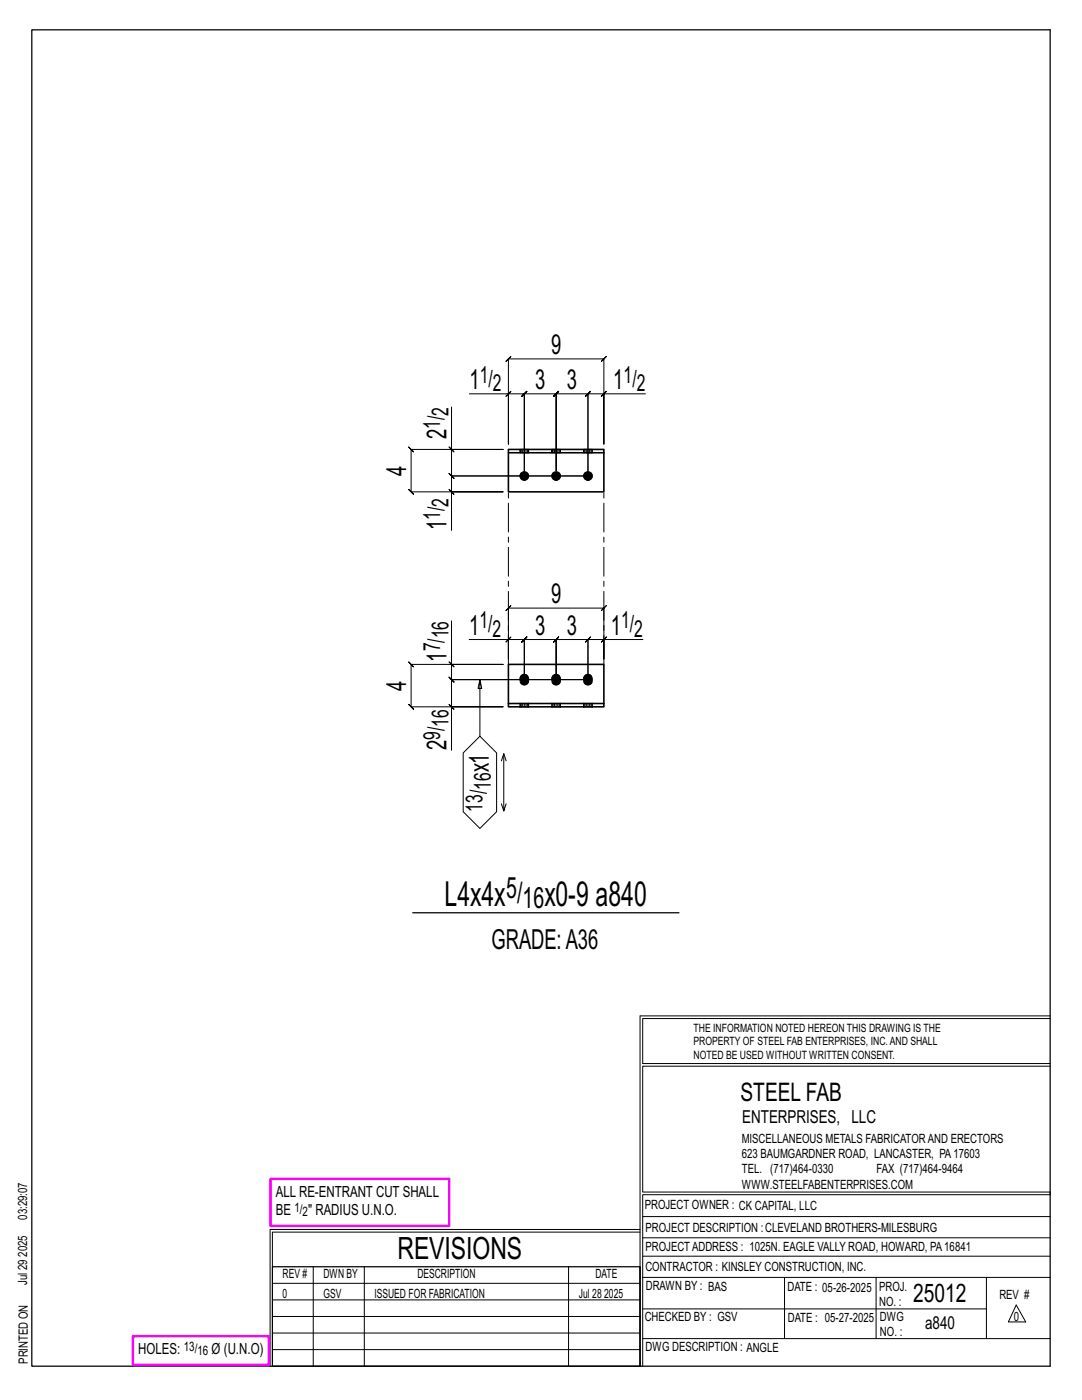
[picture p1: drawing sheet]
<svg xmlns="http://www.w3.org/2000/svg" width="216mm" height="279mm" viewBox="0 0 216 279" stroke-linecap="round" stroke-linejoin="round" font-family="sans-serif">
<g fill="none" stroke="#000" stroke-width=".2">
<path d="M93.7 78.6h7.7v10v-17l-.5 .5 1-1-.5 .5h19.1l-.5 .5 1-1-.5 .5v17v-10h8.3M101.4 78.6h3.2l-.5 .5 1-1-.5 .5v16.4v-16.4l-.5 .5 1-1-.5 .5h6.4l-.5 .5 1-1-.5 .5v15.3v-15.3l-.5 .5 1-1-.5 .5h6.3l-.5 .5 1-1-.5 .5v16.4M101.9 78.1l-1 1zM120.5 78.6l.5-.5-1 1zM120.5 78.6h-3.2l.5-.5-1 1 .5-.5v16.4M89.6 97.7l1 1zM89.6 89.2l1 1zM90.1 81.2v8.5h10.3h-18.4l-.5-.5 1 1-.5-.5v8.5l-.5-.5 1 1-.5-.5h18.4h-10.3v7.7M90.1 89.7v5.3l-.5-.5 1 1-.5-.5h27.2M117.3 95h-27.2l-.5-.5 1 1-.5-.5v3.2M89.6 132.1l1 1zM90.1 123.9v8.7h10.3h-18.4l-.5-.5 1 1-.5-.5v8.5l-.5-.5 1 1-.5-.5h18.4h-10.3v8.6"/>
<path d="M90.1 132.6v3l-.5-.5 1 1-.5-.5h27.2M93.6 127.6h7.8v3.9v-10.1l-.5 .5 1-1-.5 .5h19.1l-.5 .5 1-1-.5 .5v10.1v-3.9h7.8M95.8 135.6l-.4 1.8h.7l-.3-1.8v11.3l-3.4 3.4v11.7l3.4 3.3 3.3-3.3v-11.7l-3.3-3.4M100.9 128.1l1-1zM101.4 127.6h3.2l-.5 .5 1-1-.5 .5v8v-8l-.5 .5 1-1-.5 .5h6.4l-.5 .5 1-1-.5 .5v8v-8l-.5 .5 1-1-.5 .5h6.3l-.5 .5 1-1-.5 .5v8M117.3 135.6h-27.2l-.5-.5 1 1-.5-.5v5.5M120 128.1l1-1zM120.5 127.6h-3.2l.5-.5-1 1 .5-.5v8M89.6 140.6l1 1zM100 151.8l.5-1.4 .5 1.4M100.5 150.4v11.4l.5-1.4M100 160.4l.5 1.4"/>
<path d="M127.7 202.7v70M127.7 202.7h81.8M209.5 203.3h-81.3v9h81.3M209.5 212.8h-81.3v25.1h81.3v.5h-81.3v34.3M54.4 259.4h73.3M54.4 256.1h73.3M62.5 252.8v19.9M72.7 252.8v19.9M113.4 252.8v19.9M127.7 245.4h-73.8v27.3M127.7 245.9h-73.3v6.9M128.2 242.8h81.3"/>
<path d="M128.2 254.9h81.3M128.2 250.7h81.3M128.2 247h81.3M156.5 254.9v12.2M174.8 254.9v12.2M196.8 254.9v12.2M54.4 269.3h73.3M54.4 266h73.3M54.4 262.7h73.3M128.2 261.2h68.6M128.2 267.1h81.3M202.8 260.4l1.9 3.4h-3.5z"/>
</g>
<path d="M6.3 6h203.2v266.7h-203.2zM82.4 182.2h53.1M54.4 252.8h73.3v19.9h-73.3z" fill="none" stroke="#000" stroke-width=".25"/>
<path d="M54 235.3h35.6v9.3h-35.6zM26.5 266.7h27.1v5.7h-27.1z" fill="none" stroke="#f0f" stroke-width=".5"/>
<g fill="#000" stroke="#000" stroke-width=".2">
<path d="M104 134.8a.91 .91 0 0 1 1.1-.1 .91 .91 0 0 1 .4 1.1 .9 .9 0 0 1-1.1 .9 .9 .9 0 0 1-.6-1.3zM110.4 134.8a.91 .91 0 0 1 1.1-.1 .91 .91 0 0 1 .3 1.1 .9 .9 0 0 1-1.1 .9 .9 .9 0 0 1-.6-1.3zM116.7 134.8a.91 .91 0 0 1 1.1-.1 .91 .91 0 0 1 .4 1.1 .9 .9 0 0 1-1.1 .9 .9 .9 0 0 1-.6-1.3z"/>
<circle cx="104.6" cy="95" r=".86"/>
<circle cx="111" cy="95" r=".86"/>
<circle cx="117.3" cy="95" r=".86"/>
</g>
<g fill="none" stroke="#000" stroke-width=".32">
<path d="M101.4 89.7h19.1v.7h-19.1zM101.4 90.4v7.8h19.1v-7.8M101.4 140.4h19.1v.7h-19.1zM101.4 140.4v-7.8h19.1v7.8M103.8 140.4h.1M103.8 141.1h.1M105.5 140.4h.1M105.5 141.1h.1M110.1 140.4h.1M110.1 141.1h.1M111.8 140.4h.1M111.8 141.1h.1"/>
<path d="M116.5 140.4h.1M116.5 141.1h.1M118.2 140.4h.1M118.2 141.1h.1"/>
</g>
<g fill="none" stroke="#000" stroke-width=".2" stroke-dasharray="2 1.4">
<path d="M103.8 89.7v.7zM103.8 89.7h.2M104.3 89.7h-.3v.7h-.2M104.3 90.4h.3v-.7h-.3v.7h-.3M104.6 89.7h.4v.7h-.4M105 89.7h.2v.7h-.2M105.2 89.7h.2v.7h-.2M105.4 89.7v.7M110.1 89.7l.1 .7zM110.2 89.7h.2M110.6 89.7h-.2v.7h-.2M110.6 90.4h.4v-.7h-.4v.7h-.2"/>
<path d="M111 89.7h.3v.7h-.3M111.3 89.7h.3v.7h-.3M111.6 89.7h.2v.7h-.2M111.8 89.7v.7M116.5 89.7v.7zM116.5 89.7h.2M117 89.7h-.3v.7h-.2M117 90.4h.3v-.7h-.3v.7h-.3M117.3 89.7h.4v.7h-.4M117.7 89.7h.2v.7h-.2M117.9 89.7h.2v.7h-.2M118.1 89.7v.7"/>
<path d="M104 134.8a.91 .91 0 0 1 1.1-.1 .91 .91 0 0 1 .4 1.1 .9 .9 0 0 1-1.1 .9 .9 .9 0 0 1-.6-1.3zM110.4 134.8a.91 .91 0 0 1 1.1-.1 .91 .91 0 0 1 .3 1.1 .9 .9 0 0 1-1.1 .9 .9 .9 0 0 1-.6-1.3zM116.7 134.8a.91 .91 0 0 1 1.1-.1 .91 .91 0 0 1 .4 1.1 .9 .9 0 0 1-1.1 .9 .9 .9 0 0 1-.6-1.3zM103.8 140.4h.1M103.8 140.4v.7M103.8 141.1h.1M104 141.1h-.2v-.7h.2M104.3 140.4h.3v.7h-.3zM104.3 141.1h-.3v-.7h.3M104.6 141.1h.4v-.7h.2M104.6 140.4h.4M105 141.1h.2v-.7h.2"/>
<path d="M105.2 141.1h.2l.1-.7M105.5 141.1v-.7M105.5 141.1h-.1M110.1 140.4h.1M110.1 140.4v.7M110.2 141.1h-.1M110.4 141.1h-.2v-.7h.2M110.6 140.4h.4v.7h-.4zM110.6 141.1h-.2v-.7h.2M111 141.1h.3v-.7h.3M111 140.4h.3M111.3 141.1h.3v-.7h.2"/>
<path d="M111.6 141.1h.2v-.7M111.8 141.1v-.7M111.8 141.1h.1M116.5 140.4h.1M116.5 140.4v.7M116.5 141.1h.1M116.7 141.1h-.2v-.7h.2M117 140.4h.3v.7h-.3zM117 141.1h-.3v-.7h.3M117.3 141.1h.4v-.7h.2M117.3 140.4h.4M117.7 141.1h.2v-.7h.2"/>
<path d="M117.9 141.1h.2l.1-.7M118.2 141.1v-.7M118.2 141.1h-.1"/>
<circle cx="104.6" cy="95" r=".86"/>
<circle cx="111" cy="95" r=".86"/>
<circle cx="117.3" cy="95" r=".86"/>
</g>
<path d="M101.4 132.6v-34.4M120.5 132.6v-34.4" fill="none" stroke="#000" stroke-width=".2" stroke-dasharray="5.8 1 1 1"/>
<g font-size="6.9">
<text x="88.7" y="180.7">L4x4x</text>
<text x="108.6" y="180.7">x0-9 a840</text>
</g>
<text font-size="6.1" x="79.3" y="251.3">REVISIONS</text>
<g font-size="5.9">
<text x="101" y="179.2">5/</text>
<text x="104.3" y="181.2">16</text>
</g>
<g font-size="5.5">
<text x="109.9" y="70.6">9</text>
<text x="93.7" y="77.6">1</text>
<text x="106.8" y="77.6">3</text>
<text x="113.1" y="77.6">3</text>
<text x="122.4" y="77.6">1</text>
<text x="89.1" y="87.6" transform="rotate(-90 89.1 87.6)">2</text>
<text x="81" y="95" transform="rotate(-90 81 95)">4</text>
<text x="89.1" y="105.9" transform="rotate(-90 89.1 105.9)">1</text>
<text x="109.9" y="120.4">9</text>
<text x="93.6" y="126.6">1</text>
<text x="106.8" y="126.6">3</text>
<text x="113.1" y="126.6">3</text>
<text x="121.9" y="126.6">1</text>
<text x="81" y="137.9" transform="rotate(-90 81 137.9)">4</text>
<text x="89.1" y="132.1" transform="rotate(-90 89.1 132.1)">1</text>
<text x="89.1" y="149.7" transform="rotate(-90 89.1 149.7)">2</text>
<text x="97.5" y="154.2" transform="rotate(-90 97.5 154.2)">x1</text>
<text x="98.1" y="189.4">GRADE:A36</text>
</g>
<g font-size="5.1">
<text x="147.8" y="219.8">STEEL FAB</text>
<text x="182.2" y="259.9">25012</text>
</g>
<g font-size="4.7">
<text x="95.7" y="76.4">1/</text>
<text x="124.4" y="76.4">1/</text>
<text x="89.5" y="83" transform="rotate(-90 89.5 83)">2</text>
<text x="98.3" y="78">2</text>
<text x="127" y="78">2</text>
<text x="87.9" y="85.6" transform="rotate(-90 87.9 85.6)">1/</text>
<text x="89.5" y="101.2" transform="rotate(-90 89.5 101.2)">2</text>
<text x="87.9" y="103.8" transform="rotate(-90 87.9 103.8)">1/</text>
<text x="95.7" y="125.4">1/</text>
<text x="123.9" y="125.4">1/</text>
<text x="87.9" y="130" transform="rotate(-90 87.9 130)">7/</text>
<text x="89.5" y="127.4" transform="rotate(-90 89.5 127.4)">16</text>
<text x="98.3" y="127.1">2</text>
<text x="126.5" y="127.1">2</text>
<text x="87.9" y="147.7" transform="rotate(-90 87.9 147.7)">9/</text>
<text x="89.5" y="145.1" transform="rotate(-90 89.5 145.1)">16</text>
<text x="96.3" y="162" transform="rotate(-90 96.3 162)">13/</text>
<text x="97.9" y="157.6" transform="rotate(-90 97.9 157.6)">16</text>
</g>
<g font-size="3.6">
<text x="148.1" y="224.1">ENTERPRISES, LLC</text>
<text x="184.6" y="265.2">a840</text>
</g>
<g font-size="3.1">
<text x="55" y="238.9">ALL RE-ENTRANT CUT SHALL</text>
<text x="55" y="242.5">BE</text>
<text x="61.5" y="242.5">&quot; RADIUS U.N.O.</text>
<text x="27.6" y="270.2">HOLES:</text>
<text x="42.2" y="270.2">Ø (U.N.O)</text>
</g>
<g font-size="2.6">
<text x="58.8" y="241.8">1/</text>
<text x="60.4" y="242.7">2</text>
<text x="36.7" y="269.6">13/</text>
<text x="39.4" y="270.5">16</text>
</g>
<g font-size="2.5">
<text x="148" y="231.2">623 BAUMGARDNER ROAD, LANCASTER, PA17603</text>
<text x="148" y="228.1">MISCELLANEOUS METALS FABRICATORAND ERECTORS</text>
<text x="148" y="237.2">WWW.STEELFABENTERPRISES.COM</text>
<text x="148" y="234.2">TEL. (717)464-0330</text>
<text x="174.9" y="234.2">FAX (717)464-9464</text>
<text x="5.4" y="243.4" transform="rotate(-90 5.4 243.4)">03:29:07</text>
<text x="128.7" y="241.3">PROJECT OWNER : CK CAPITAL, LLC</text>
<text x="128.8" y="246">PROJECT DESCRIPTION :CLEVELAND BROTHERS-MILESBURG</text>
<text x="5.4" y="250.8" transform="rotate(-90 5.4 250.8)">2025</text>
<text x="128.8" y="249.7">PROJECTADDRESS : 1025N. EAGLE VALLY ROAD, HOWARD, PA16841</text>
<text x="5.4" y="256.5" transform="rotate(-90 5.4 256.5)">Jul 29</text>
<text x="56.4" y="255">REV #</text>
<text x="64.5" y="255">DWN BY</text>
<text x="83.3" y="255">DESCRIPTION</text>
<text x="118.8" y="255">DATE</text>
<text x="128.8" y="253.7">CONTRACTOR : KINSLEY CONSTRUCTION, INC.</text>
<text x="128.9" y="257.5">DRAWN BY : BAS</text>
<text x="157.1" y="257.6">DATE : 05-26-2025</text>
<text x="175.4" y="257.7">PROJ.</text>
<text x="56.4" y="259">0</text>
<text x="64.5" y="259">GSV</text>
<text x="74.7" y="259">ISSUED FOR FABRICATION</text>
<text x="115.5" y="259">Jul 28</text>
<text x="120.6" y="259">2025</text>
<text x="128.6" y="263.7">CHECKED BY : GSV</text>
<text x="157.2" y="263.7">DATE : 05-27-2025</text>
<text x="175.4" y="260.7">NO. :</text>
<text x="175.6" y="263.7">DWG</text>
<text x="199.4" y="259.2">REV #</text>
<text x="202.3" y="263.7">0</text>
<text x="128.8" y="269.7">DWG DESCRIPTION : ANGLE</text>
<text x="175.6" y="266.7">NO. :</text>
<text x="5.5" y="272.2" transform="rotate(-90 5.5 272.2)">PRINTED ON</text>
</g>
<g font-size="2.3">
<text x="138.4" y="208.6">PROPERTY OF STEEL FAB ENTERPRISES, INC.AND SHALL</text>
<text x="138.4" y="205.9">THE INFORMATION NOTED HEREON THIS DRAWING IS THE</text>
<text x="138.4" y="211.3">NOTED BE USED WITHOUT WRITTEN CONSENT.</text>
</g>
</svg>
